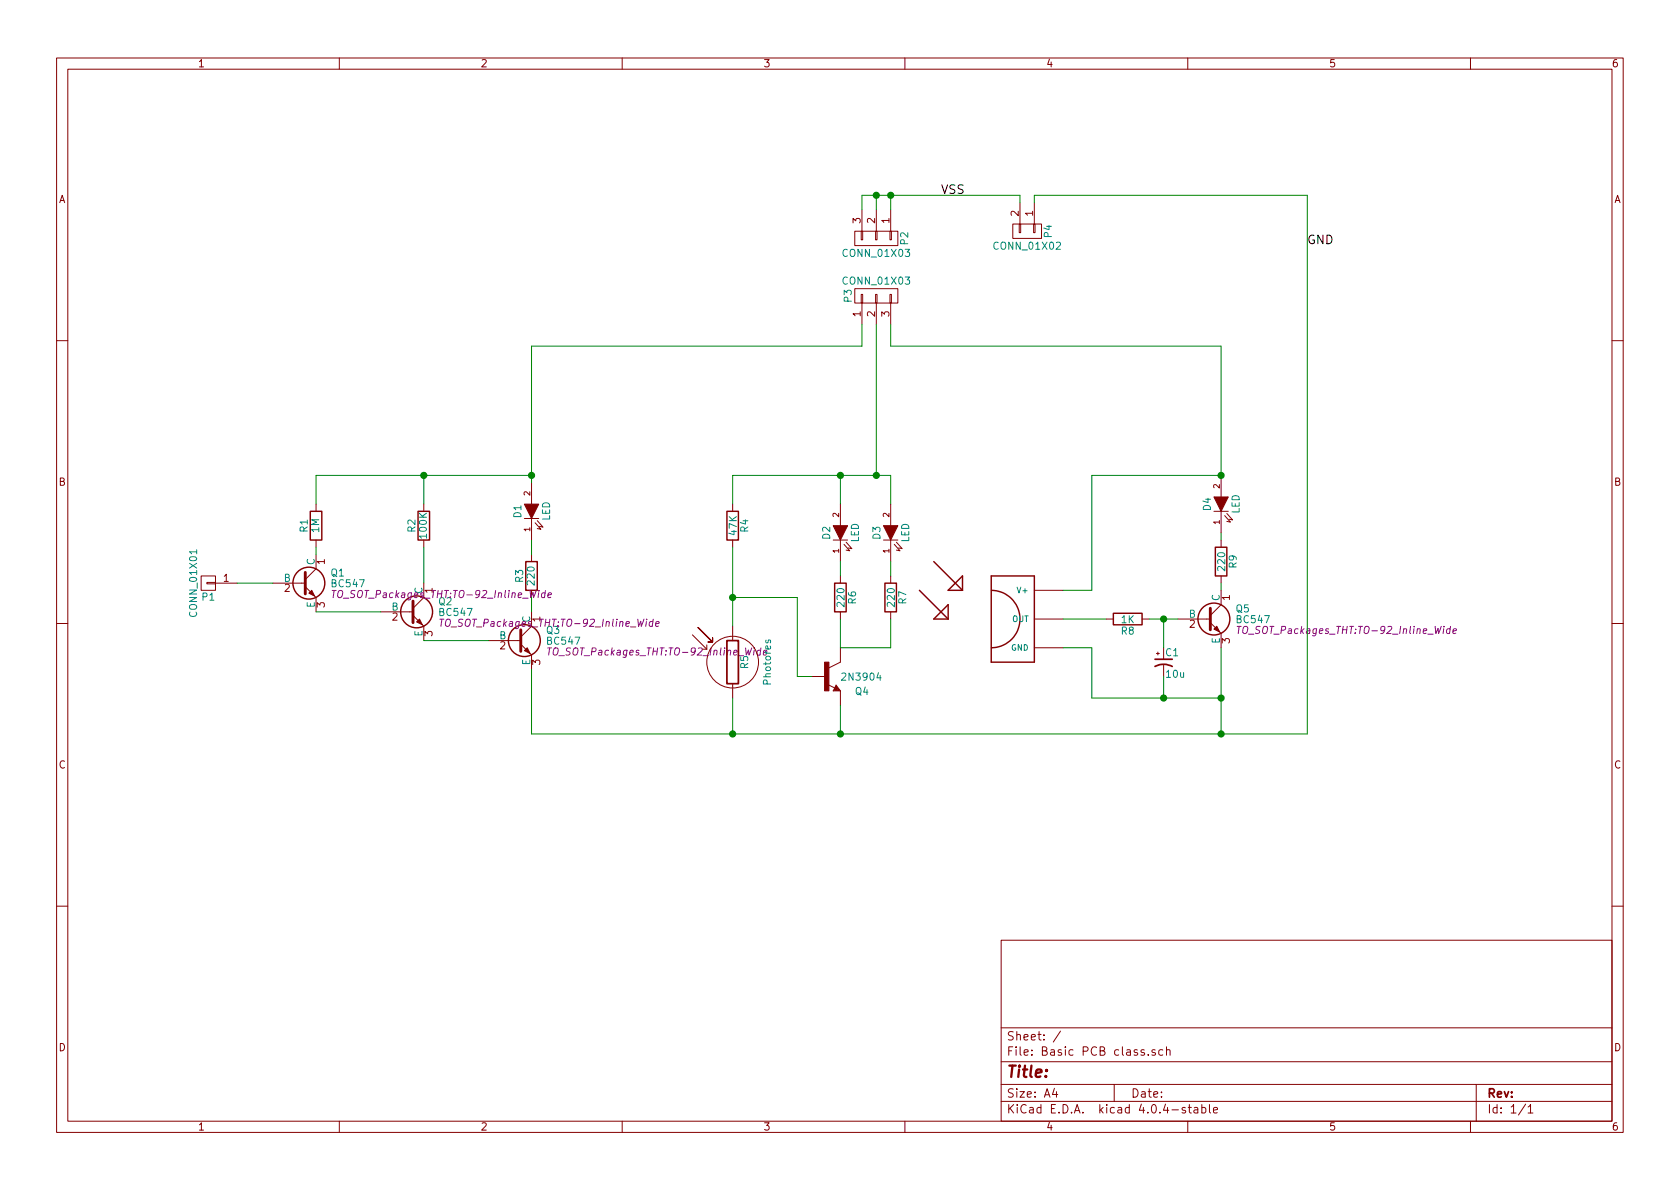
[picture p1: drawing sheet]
EESchema Schematic File Version 2
LIBS:power
LIBS:device
LIBS:transistors
LIBS:conn
LIBS:linear
LIBS:regul
LIBS:74xx
LIBS:cmos4000
LIBS:adc-dac
LIBS:memory
LIBS:xilinx
LIBS:microcontrollers
LIBS:dsp
LIBS:microchip
LIBS:analog_switches
LIBS:motorola
LIBS:texas
LIBS:intel
LIBS:audio
LIBS:interface
LIBS:digital-audio
LIBS:philips
LIBS:display
LIBS:cypress
LIBS:siliconi
LIBS:opto
LIBS:atmel
LIBS:contrib
LIBS:valves
LIBS:TSOP4838
LIBS:2N3904
LIBS:Basic PCB class-cache
EELAYER 25 0
EELAYER END
$Descr A4 11693 8268
encoding utf-8
Sheet 1 1
Title ""
Date ""
Rev ""
Comp ""
Comment1 ""
Comment2 ""
Comment3 ""
Comment4 ""
$EndDescr
$Comp
L LED D4
U 1 1
P 8500 3500
F 0 "D4" H 8500 3600 50  0000 C CNN
F 1 "LED" H 8500 3400 50  0000 C CNN
F 2 "LEDs:LED-3MM" H 8500 3500 50  0001 C CNN
F 3 "" H 8500 3500 50  0000 C CNN
	1    8500 3500
	0    -1   -1   0   
$EndComp
$Comp
L R R9
U 1 1
P 8500 3900
F 0 "R9" V 8580 3900 50  0000 C CNN
F 1 "220" V 8500 3900 50  0000 C CNN
F 2 "Resistors_ThroughHole:Resistor_Horizontal_RM10mm" V 8430 3900 50  0001 C CNN
F 3 "" H 8500 3900 50  0000 C CNN
	1    8500 3900
	1    0    0    -1  
$EndComp
$Comp
L CP1_Small C1
U 1 1
P 8100 4600
F 0 "C1" H 8110 4670 50  0000 L CNN
F 1 "10u" H 8110 4520 50  0000 L CNN
F 2 "Capacitors_ThroughHole:C_Radial_D6.3_L11.2_P2.5" H 8100 4600 50  0001 C CNN
F 3 "" H 8100 4600 50  0000 C CNN
	1    8100 4600
	1    0    0    -1  
$EndComp
$Comp
L R R8
U 1 1
P 7850 4300
F 0 "R8" V 7930 4300 50  0000 C CNN
F 1 "1K" V 7850 4300 50  0000 C CNN
F 2 "Resistors_ThroughHole:Resistor_Horizontal_RM10mm" V 7780 4300 50  0001 C CNN
F 3 "" H 7850 4300 50  0000 C CNN
	1    7850 4300
	0    1    1    0   
$EndComp
$Comp
L R R1
U 1 1
P 2200 3650
F 0 "R1" V 2280 3650 50  0000 C CNN
F 1 "1M" V 2200 3650 50  0000 C CNN
F 2 "Resistors_ThroughHole:Resistor_Horizontal_RM10mm" V 2130 3650 50  0001 C CNN
F 3 "" H 2200 3650 50  0000 C CNN
	1    2200 3650
	-1   0    0    1   
$EndComp
$Comp
L R R2
U 1 1
P 2950 3650
F 0 "R2" V 3030 3650 50  0000 C CNN
F 1 "100K" V 2950 3650 50  0000 C CNN
F 2 "Resistors_ThroughHole:Resistor_Horizontal_RM10mm" V 2880 3650 50  0001 C CNN
F 3 "" H 2950 3650 50  0000 C CNN
	1    2950 3650
	-1   0    0    1   
$EndComp
$Comp
L R R3
U 1 1
P 3700 4000
F 0 "R3" V 3780 4000 50  0000 C CNN
F 1 "220" V 3700 4000 50  0000 C CNN
F 2 "Resistors_ThroughHole:Resistor_Horizontal_RM10mm" V 3630 4000 50  0001 C CNN
F 3 "" H 3700 4000 50  0000 C CNN
	1    3700 4000
	-1   0    0    1   
$EndComp
$Comp
L BC547 Q3
U 1 1
P 3600 4450
F 0 "Q3" H 3800 4525 50  0000 L CNN
F 1 "BC547" H 3800 4450 50  0000 L CNN
F 2 "TO_SOT_Packages_THT:TO-92_Inline_Wide" H 3800 4375 50  0000 L CIN
F 3 "" H 3600 4450 50  0000 L CNN
	1    3600 4450
	1    0    0    -1  
$EndComp
$Comp
L BC547 Q5
U 1 1
P 8400 4300
F 0 "Q5" H 8600 4375 50  0000 L CNN
F 1 "BC547" H 8600 4300 50  0000 L CNN
F 2 "TO_SOT_Packages_THT:TO-92_Inline_Wide" H 8600 4225 50  0000 L CIN
F 3 "" H 8400 4300 50  0000 L CNN
	1    8400 4300
	1    0    0    -1  
$EndComp
$Comp
L BC547 Q2
U 1 1
P 2850 4250
F 0 "Q2" H 3050 4325 50  0000 L CNN
F 1 "BC547" H 3050 4250 50  0000 L CNN
F 2 "TO_SOT_Packages_THT:TO-92_Inline_Wide" H 3050 4175 50  0000 L CIN
F 3 "" H 2850 4250 50  0000 L CNN
	1    2850 4250
	1    0    0    -1  
$EndComp
$Comp
L BC547 Q1
U 1 1
P 2100 4050
F 0 "Q1" H 2300 4125 50  0000 L CNN
F 1 "BC547" H 2300 4050 50  0000 L CNN
F 2 "TO_SOT_Packages_THT:TO-92_Inline_Wide" H 2300 3975 50  0000 L CIN
F 3 "" H 2100 4050 50  0000 L CNN
	1    2100 4050
	1    0    0    -1  
$EndComp
$Comp
L LED D1
U 1 1
P 3700 3550
F 0 "D1" H 3700 3650 50  0000 C CNN
F 1 "LED" H 3700 3450 50  0000 C CNN
F 2 "LEDs:LED-3MM" H 3700 3550 50  0001 C CNN
F 3 "" H 3700 3550 50  0000 C CNN
	1    3700 3550
	0    -1   -1   0   
$EndComp
$Comp
L CONN_01X01 P1
U 1 1
P 1450 4050
F 0 "P1" H 1450 4150 50  0000 C CNN
F 1 "CONN_01X01" V 1550 4050 50  0000 C CNN
F 2 "Socket_Strips:Socket_Strip_Straight_1x01" H 1450 4050 50  0001 C CNN
F 3 "" H 1450 4050 50  0000 C CNN
	1    1450 4050
	-1   0    0    1   
$EndComp
$Comp
L TSOP4838 U1
U 1 1
P 7100 4300
F 0 "U1" H 7100 4300 50  0001 L CNN
F 1 "TSOP4838" H 7100 4300 50  0001 L CNN
F 2 "Fucking Kikad:TSOP48" H 7100 4300 50  0001 L CNN
F 3 "TSOP4838" H 7100 4300 50  0001 L CNN
F 4 "0.61 USD" H 7100 4300 50  0001 L CNN "Price"
F 5 "DIP-3 Vishay" H 7100 4300 50  0001 L CNN "Package"
F 6 "Vishay" H 7100 4300 50  0001 L CNN "MF"
F 7 "Good" H 7100 4300 50  0001 L CNN "Availability"
F 8 "38 kHz 45 m 2.5-5.5 V Through Hole IR Receiver Module for Remote Control System" H 7100 4300 50  0001 L CNN "Description"
	1    7100 4300
	1    0    0    -1  
$EndComp
$Comp
L R R6
U 1 1
P 5850 4150
F 0 "R6" V 5930 4150 50  0000 C CNN
F 1 "220" V 5850 4150 50  0000 C CNN
F 2 "Resistors_ThroughHole:Resistor_Horizontal_RM10mm" V 5780 4150 50  0001 C CNN
F 3 "" H 5850 4150 50  0000 C CNN
	1    5850 4150
	1    0    0    -1  
$EndComp
$Comp
L R R7
U 1 1
P 6200 4150
F 0 "R7" V 6280 4150 50  0000 C CNN
F 1 "220" V 6200 4150 50  0000 C CNN
F 2 "Resistors_ThroughHole:Resistor_Horizontal_RM10mm" V 6130 4150 50  0001 C CNN
F 3 "" H 6200 4150 50  0000 C CNN
	1    6200 4150
	1    0    0    -1  
$EndComp
$Comp
L R R4
U 1 1
P 5100 3650
F 0 "R4" V 5180 3650 50  0000 C CNN
F 1 "47K" V 5100 3650 50  0000 C CNN
F 2 "Resistors_ThroughHole:Resistor_Horizontal_RM10mm" V 5030 3650 50  0001 C CNN
F 3 "" H 5100 3650 50  0000 C CNN
	1    5100 3650
	1    0    0    -1  
$EndComp
$Comp
L LED D2
U 1 1
P 5850 3700
F 0 "D2" H 5850 3800 50  0000 C CNN
F 1 "LED" H 5850 3600 50  0000 C CNN
F 2 "LEDs:LED-3MM" H 5850 3700 50  0001 C CNN
F 3 "" H 5850 3700 50  0000 C CNN
	1    5850 3700
	0    -1   -1   0   
$EndComp
$Comp
L LED D3
U 1 1
P 6200 3700
F 0 "D3" H 6200 3800 50  0000 C CNN
F 1 "LED" H 6200 3600 50  0000 C CNN
F 2 "LEDs:LED-3MM" H 6200 3700 50  0001 C CNN
F 3 "" H 6200 3700 50  0000 C CNN
	1    6200 3700
	0    -1   -1   0   
$EndComp
$Comp
L 2N3904 Q4
U 1 1
P 5750 4700
F 0 "Q4" H 5950 4600 50  0000 L CNN
F 1 "2N3904" H 5850 4700 50  0000 L CNN
F 2 "Fucking Kikad:2n3904" H 5750 4700 60  0001 C CNN
F 3 "2N3904" H 5750 4700 50  0001 L CNN
F 4 "0.38 USD" H 5750 4700 50  0001 L CNN "Price"
F 5 "None" H 5750 4700 50  0001 L CNN "Package"
F 6 "NTE Electronics" H 5750 4700 50  0001 L CNN "MF"
F 7 "Good" H 5750 4700 50  0001 L CNN "Availability"
F 8 "t-Npn- Si-Gen Pur Amp- Sw" H 5750 4700 50  0001 L CNN "Description"
	1    5750 4700
	1    0    0    -1  
$EndComp
$Comp
L Photores R5
U 1 1
P 5100 4600
F 0 "R5" V 5180 4600 50  0000 C CNN
F 1 "Photores" V 5310 4600 50  0000 C TNN
F 2 "Discret:R1" V 5030 4600 50  0001 C CNN
F 3 "" H 5100 4600 50  0000 C CNN
	1    5100 4600
	1    0    0    -1  
$EndComp
$Comp
L CONN_01X03 P3
U 1 1
P 6100 2050
F 0 "P3" H 6100 2250 50  0000 C CNN
F 1 "CONN_01X03" V 6200 2050 50  0000 C CNN
F 2 "Socket_Strips:Socket_Strip_Straight_1x03" H 6100 2050 50  0001 C CNN
F 3 "" H 6100 2050 50  0000 C CNN
	1    6100 2050
	0    -1   -1   0   
$EndComp
$Comp
L CONN_01X03 P2
U 1 1
P 6100 1650
F 0 "P2" H 6100 1850 50  0000 C CNN
F 1 "CONN_01X03" V 6200 1650 50  0000 C CNN
F 2 "Socket_Strips:Socket_Strip_Straight_1x03" H 6100 1650 50  0001 C CNN
F 3 "" H 6100 1650 50  0000 C CNN
	1    6100 1650
	0    1    1    0   
$EndComp
$Comp
L CONN_01X02 P4
U 1 1
P 7150 1600
F 0 "P4" H 7150 1750 50  0000 C CNN
F 1 "CONN_01X02" V 7250 1600 50  0000 C CNN
F 2 "Socket_Strips:Socket_Strip_Straight_1x02" H 7150 1600 50  0001 C CNN
F 3 "" H 7150 1600 50  0000 C CNN
	1    7150 1600
	0    1    1    0   
$EndComp
Wire Wire Line
	8500 2400 8500 3300
Wire Wire Line
	8500 3700 8500 3750
Wire Wire Line
	8500 4050 8500 4100
Wire Wire Line
	8000 4300 8200 4300
Wire Wire Line
	8100 4500 8100 4300
Connection ~ 8100 4300
Wire Wire Line
	8100 4700 8100 4850
Wire Wire Line
	7600 4850 8500 4850
Wire Wire Line
	3700 4650 3700 5100
Wire Wire Line
	2950 4450 3400 4450
Wire Wire Line
	2200 4250 2650 4250
Wire Wire Line
	1650 4050 1900 4050
Wire Wire Line
	3700 4150 3700 4250
Wire Wire Line
	3700 3750 3700 3850
Wire Wire Line
	2200 3300 3700 3300
Wire Wire Line
	2200 3300 2200 3500
Wire Wire Line
	2200 3800 2200 3850
Wire Wire Line
	2950 3500 2950 3300
Connection ~ 2950 3300
Wire Wire Line
	2950 3800 2950 4050
Wire Wire Line
	7400 4300 7700 4300
Wire Wire Line
	7400 4500 7600 4500
Wire Wire Line
	7600 4500 7600 4850
Connection ~ 8100 4850
Wire Wire Line
	7400 4100 7600 4100
Wire Wire Line
	7600 4100 7600 3300
Wire Wire Line
	7600 3300 8500 3300
Connection ~ 8500 3300
Wire Wire Line
	5850 3500 5850 3300
Wire Wire Line
	5100 3300 6200 3300
Wire Wire Line
	5100 3300 5100 3500
Wire Wire Line
	6200 3300 6200 3500
Connection ~ 5850 3300
Wire Wire Line
	5850 3900 5850 4000
Wire Wire Line
	6200 3900 6200 4000
Wire Wire Line
	6200 4500 6200 4300
Wire Wire Line
	5550 4150 5100 4150
Wire Wire Line
	5100 3800 5100 4350
Connection ~ 5100 4150
Wire Wire Line
	5100 4850 5100 5100
Wire Wire Line
	3700 5100 9100 5100
Wire Wire Line
	3700 2400 3700 3350
Connection ~ 3700 3300
Wire Wire Line
	7200 1350 7200 1400
Wire Wire Line
	6200 1350 6200 1450
Wire Wire Line
	6000 1350 7100 1350
Wire Wire Line
	6100 1350 6100 1450
Connection ~ 6200 1350
Wire Wire Line
	6000 1450 6000 1350
Wire Wire Line
	3700 2400 6000 2400
Wire Wire Line
	6000 2400 6000 2250
Wire Wire Line
	6200 2250 6200 2400
Wire Wire Line
	6200 2400 8500 2400
Wire Wire Line
	6100 3300 6100 2250
Connection ~ 6100 3300
Wire Wire Line
	9100 5100 9100 1350
Wire Wire Line
	9100 1350 7200 1350
Connection ~ 5850 5100
Connection ~ 5100 5100
Wire Wire Line
	8500 4500 8500 5100
Connection ~ 8500 5100
Connection ~ 8500 4850
Wire Wire Line
	7100 1350 7100 1400
Connection ~ 6100 1350
Text Label 9100 1700 0    60   ~ 0
GND
Text Label 6550 1350 0    60   ~ 0
VSS
Wire Wire Line
	5850 4900 5850 5100
Wire Wire Line
	5550 4150 5550 4700
Wire Wire Line
	5550 4700 5650 4700
Wire Wire Line
	5850 4500 6200 4500
Wire Wire Line
	5850 4500 5850 4300
$EndSCHEMATC
